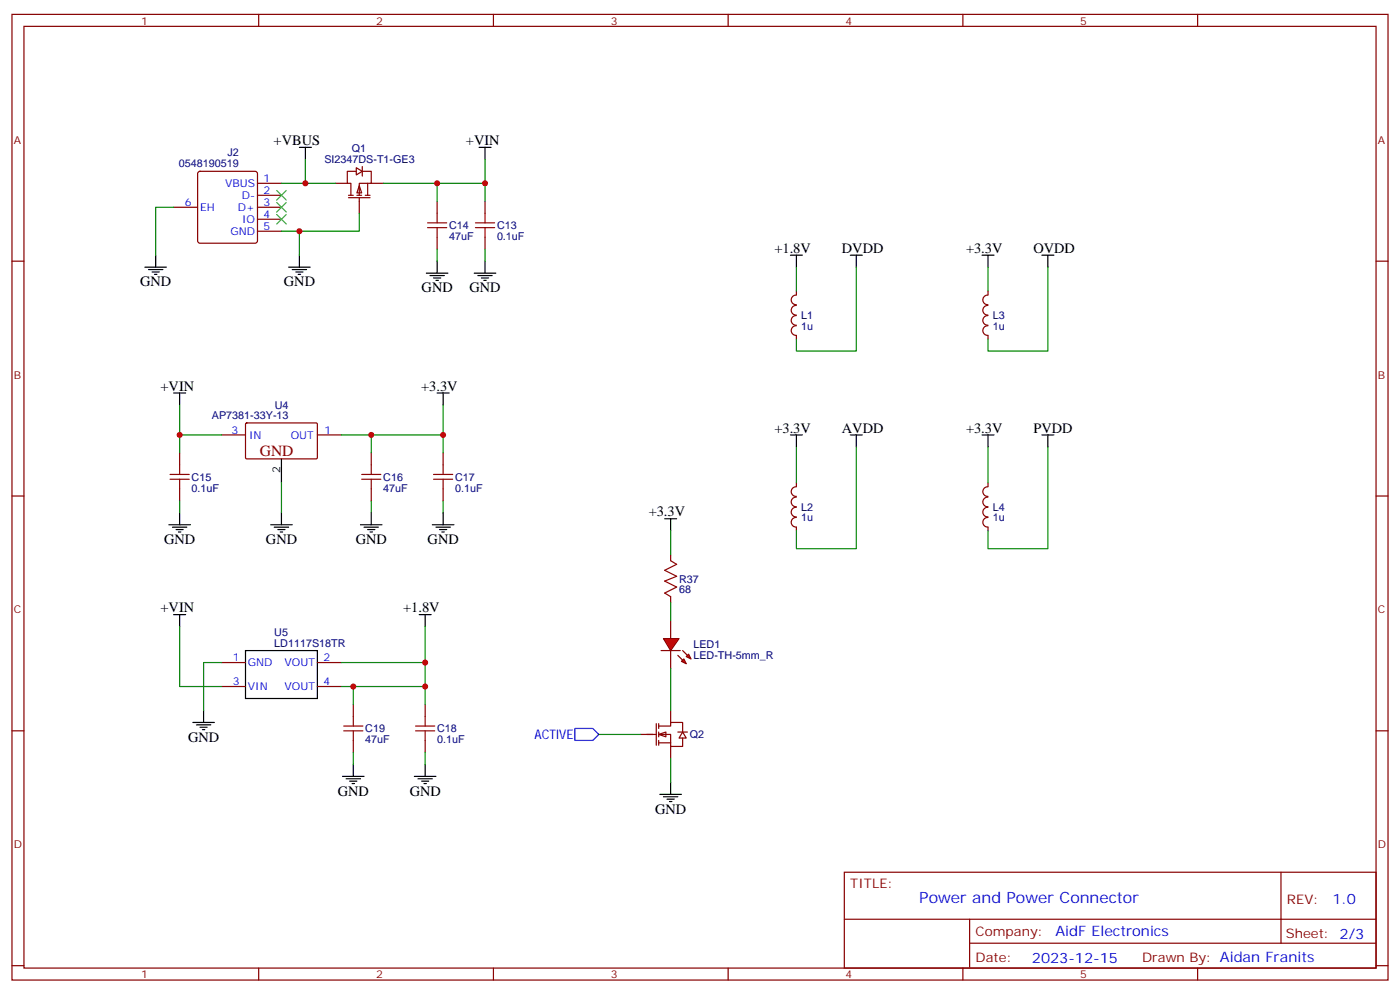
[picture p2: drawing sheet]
<svg xmlns="http://www.w3.org/2000/svg" width="412mm" height="292mm" viewBox="0 0 412 292" stroke-linecap="round" stroke-linejoin="round" font-family="sans-serif">
<g fill="none" stroke="#870000" stroke-width=".35">
<path d="M3.5 4.2h405.4v284.4h-405.4zM7.1 7.8h398.2v277.2h-398.2zM76.2 4.2v3.6M145.3 4.2v3.6M214.5 4.2v3.6M283.6 4.2v3.6M352.8 4.2v3.6M58.4 50.7l.5-.3h16.2l.5 .3 .2 .5v19.7l-.2 .5-.5 .2h-16.2l-.5-.2-.2-.5v-19.7zM75.8 54h7.1M75.8 57.5h7.1M98.8 54h3.5M102.7 57.5h1.4"/>
<path d="M102.7 58.2h6.3M105.1 50.4h-2.8v3.6h1.1v3.5M105.1 57.5h1.4M105.8 54.7l.7 2.1h-1.4zM105.8 58.2v4.6M106.9 50.4h2.5v3.6h-3.6v3.5M107.6 57.5h1.4M108.3 54v3.5M109.4 54h3.5M3.5 76.9h3.6M51.2 61h7M75.8 61h7.1"/>
<path d="M75.8 64.6h7.1M75.8 68.1h7.1M405.3 76.9h3.6M3.5 146h3.6M405.3 146h3.6M3.5 215.2h3.6M405.3 215.2h3.6M248.7 256.8h156.6v28.2h-156.6zM377.3 256.8v20.9M248.7 270.7h156.5M285.6 277.7h119.6M285.6 270.7v14.1"/>
<path d="M3.5 284.3h3.6M76.2 285v3.6M145.3 285v3.6M214.5 285v3.6M283.6 285v3.6M352.8 285v3.6M405.3 284.3h3.6"/>
</g>
<path d="M141.1 43.4h3.5M142.9 43.4v3.5M42.7 78.7h6.3M43.7 79.4h4.3M45.9 75.1v3.6M85 78.7h6.4M86.1 79.4h4.2M88.2 75.1v3.6M44.8 80.1h2.1M45.5 80.8h.7M87.1 80.1h2.2M87.8 80.8h.7" fill="none" stroke="#000" stroke-width=".35"/>
<path d="M51.2 61h-5.3v14.1M82.9 68.1h5.3v7" fill="none" stroke="#008700" stroke-width=".35"/>
<path d="M105 49.4l1.7 1-1.7 1.1z" fill="#fff" stroke="#870000" stroke-width=".35"/>
<g fill="none" stroke="#870000" stroke-width=".35">
<path d="M106.7 49v2.9M128.8 59.3v3.5M142.9 59.3v3.5M128.8 69.8v3.6M142.9 69.8v3.6M234.6 92.9a1.41 1.41 0 0 0-1.5 1.4 1.41 1.41 0 0 0 1.5 1.4M234.6 89.9a1.41 1.41 0 0 0-1.5 1.5 1.41 1.41 0 0 0 1.5 1.4M234.6 95.9a1.41 1.41 0 0 0-1.5 1.4 1.41 1.41 0 0 0 1.5 1.4M234.6 86.9a1.41 1.41 0 0 0-1.5 1.4 1.41 1.41 0 0 0 1.5 1.4M234.6 85.7v1.1M234.6 98.8v1M291 92.9a1.41 1.41 0 0 0-1.5 1.4 1.41 1.41 0 0 0 1.5 1.4"/>
<path d="M291 89.9a1.41 1.41 0 0 0-1.5 1.5 1.41 1.41 0 0 0 1.5 1.4M291 95.9a1.41 1.41 0 0 0-1.5 1.4 1.41 1.41 0 0 0 1.5 1.4v1.1M291 86.9a1.41 1.41 0 0 0-1.5 1.4 1.41 1.41 0 0 0 1.5 1.4M291 85.7v1.1M52.9 133.3v3.6M65.3 128.1h7M72.4 124.7l.3-.2 20.6 .1 .2 .3-.1 10-.3 .2h-20.6l-.2-.3zM93.5 128.1h7M109.4 133.3v3.6M130.5 133.3v3.6M52.9 143.9v3.6M109.4 143.9v3.6"/>
<path d="M130.5 143.9v3.6M234.6 149.4a1.41 1.41 0 0 0-1.5 1.4 1.41 1.41 0 0 0 1.5 1.4M234.6 146.4a1.41 1.41 0 0 0-1.5 1.4 1.41 1.41 0 0 0 1.5 1.4M234.6 152.4a1.41 1.41 0 0 0-1.5 1.4 1.41 1.41 0 0 0 1.5 1.4M234.6 143.3a1.41 1.41 0 0 0-1.5 1.5 1.41 1.41 0 0 0 1.5 1.4M234.6 142.2v1M234.6 155.2v1.1M291 149.4a1.41 1.41 0 0 0-1.5 1.4 1.41 1.41 0 0 0 1.5 1.4M291 146.4a1.41 1.41 0 0 0-1.5 1.4 1.41 1.41 0 0 0 1.5 1.4M291 152.4a1.41 1.41 0 0 0-1.5 1.4 1.41 1.41 0 0 0 1.5 1.4M291 143.3a1.41 1.41 0 0 0-1.5 1.5 1.41 1.41 0 0 0 1.5 1.4M291 142.2v1"/>
<path d="M291 155.2v1.1M65.3 195.1h7M93.5 195.1h7M65.3 202.1h7M93.5 202.1h7M104.1 207.4v3.6M104.1 218v3.5M125.2 207.4v3.6M125.2 218v3.5"/>
</g>
<g fill="none" stroke="#a10000" stroke-width=".35">
<path d="M125.9 67h5.7M125.9 65.6h5.7M128.8 62.8v2.8M128.8 67v2.8M140.1 67h5.6M140.1 65.6h5.6M142.9 62.8v2.8M142.9 67v2.8M50.1 139.7h5.6M52.9 136.9v2.8M106.5 139.7h5.7M109.4 136.9v2.8"/>
<path d="M127.7 139.7h5.6M130.5 136.9v2.8M50.1 141.1h5.6M52.9 141.1v2.8M106.5 141.1h5.7M109.4 141.1v2.8M127.7 141.1h5.6M130.5 141.1v2.8M101.2 215.2h5.7M101.2 213.8h5.7M104.1 211v2.8M104.1 215.2v2.8"/>
<path d="M122.4 215.2h5.7M122.4 213.8h5.7M125.2 211v2.8M125.2 215.2v2.8"/>
</g>
<g fill="none" stroke="#008700" stroke-width=".35">
<path d="M82.9 54h15.9M90 46.9v7.1M128.8 54v5.3M142.9 46.9v7.1h-30M142.9 54v5.3M105.8 62.8v5.3h-17.6M128.8 73.4v3.5M142.9 73.4v3.5M234.6 78.7v7M252.2 78.7v24.7h-17.6v-3.6M291 78.7v7M308.7 78.7v24.7h-17.7v-3.6"/>
<path d="M52.9 119.2v8.9h12.4M130.5 119.2v8.9h-30M52.9 128.1v5.2M109.4 128.1v5.2M130.5 128.1v5.2M234.6 131.6v10.6M252.2 131.6v30h-17.6v-5.3M291 131.6v10.6M308.7 131.6v30h-17.7v-5.3M52.9 147.5v3.5M82.9 142.2v8.8M109.4 147.5v3.5"/>
<path d="M130.5 147.5v3.5M52.9 184.5v17.6h12.4M65.3 195.1h-5.3v14.1M100.5 195.1h24.7v12.3M125.2 184.5v10.6M100.5 202.1h24.7M104.1 202.1v5.3M104.1 221.5v3.6M125.2 221.5v3.6"/>
</g>
<g fill="none" stroke="#000" stroke-width=".35">
<path d="M88.2 43.4h3.5M90 43.4v3.5M128.8 76.9v3.5M142.9 76.9v3.5M232.8 75.1h3.6M234.6 75.1v3.6M250.5 75.1h3.5M252.2 75.1v3.6M289.3 75.1h3.5M291 75.1v3.6M306.9 75.1h3.5M308.7 75.1v3.6"/>
<path d="M125.6 80.4h6.3M126.6 81.1h4.3M127.7 81.8h2.1M128.4 82.5h.7M139.7 80.4h6.3M140.8 81.1h4.2M141.8 81.8h2.1M142.5 82.5h.7M51.2 115.7h3.5M52.9 115.7v3.5M128.8 115.7h3.5M130.5 115.7v3.5"/>
<path d="M82.9 135.1v7.1M232.8 128.1h3.6M234.6 128.1v3.5M250.5 128.1h3.5M252.2 128.1v3.5M289.3 128.1h3.5M291 128.1v3.5M306.9 128.1h3.5M308.7 128.1v3.5M49.7 154.5h6.4M50.8 155.2h4.2M51.9 155.9h2.1"/>
<path d="M52.6 156.6h.7M52.9 151v3.5M79.7 154.5h6.4M80.8 155.2h4.2M81.8 155.9h2.2M82.5 156.6h.8M82.9 151v3.5M106.2 154.5h6.3M107.2 155.2h4.3M108.3 155.9h2.1M109 156.6h.7M109.4 151v3.5"/>
<path d="M127.4 154.5h6.3M128.4 155.2h4.2M129.5 155.9h2.1M130.2 156.6h.7M130.5 151v3.5M51.2 181h3.5M52.9 181v3.5M72.3 191.6h21.2v14.1h-21.2zM123.5 181h3.5M125.2 181v3.5M56.8 212.7h6.3M57.9 213.4h4.2"/>
<path d="M58.9 214.1h2.1M59.6 214.8h.7M60 209.2v3.5M100.9 228.6h6.3M102 229.3h4.2M103 230h2.1M103.7 230.7h.7M104.1 225.1v3.5M122.1 228.6h6.3M123.1 229.3h4.3M124.2 230h2.1M124.9 230.7h.7"/>
<path d="M125.2 225.1v3.5"/>
</g>
<path d="M81.5 56.1l2.8 2.8M81.5 59.6l2.8 2.8M84.3 56.1l-2.8 2.8M84.3 59.6l-2.8 2.8M81.5 63.1l2.8 2.9M84.3 63.1l-2.8 2.9" fill="none" stroke="#3c3" stroke-width=".35"/>
<g fill="#f00" stroke="#870000" stroke-width=".35">
<path d="M195.4 188h4.6l-2.4 3.6z"/>
<path d="M194.7 191.6h5.7z"/>
</g>
<g fill="#870000" stroke="#870000" stroke-width=".35">
<path d="M201.1 191.6l1.4 1.4z"/>
<path d="M199.7 193l1.4 1.4z"/>
</g>
<g fill="#f00" stroke="#870000" stroke-width=".35">
<path d="M202.1 193.3l.7-.7 .8 1.4z"/>
<path d="M200.7 194.7l.7-.7 .7 1.4z"/>
</g>
<path d="M197.6 163.3v1.8M197.6 175.7v1.7M197.6 182.7v5.3M197.6 191.6v5.2" fill="none" stroke="#870000" stroke-width=".35"/>
<path d="M195.8 152.8h3.5M197.6 152.8v3.5" fill="none" stroke="#000" stroke-width=".35"/>
<path d="M197.6 165.1l1.7 1.1-3.5 1.7 3.5 1.8-3.5 1.4 3.5 1.8-3.5 1.7 1.8 1.1" fill="none" stroke="#a10000" stroke-width=".35"/>
<path d="M197.6 156.3v7M197.6 177.4v5.3" fill="none" stroke="#008700" stroke-width=".35"/>
<g fill="#fff" stroke="#870000" stroke-width=".35">
<path d="M194 216.3l2.1-.8v1.5z"/>
<path d="M201.1 215.5l1 1.8h-2.1z"/>
</g>
<path d="M188.7 216.3h4.6M193.3 213.1v6.3M194 213.8h3.6v-1.1h3.5v2.8M194 216.3h3.6v3.5h3.5v-2.5M194 218.7h3.6M194 213.1v1.4M194 215.5v1.5M194 218v1.4M197.6 209.2v3.5M197.6 219.8v3.5M199.7 215.5h2.8" fill="none" stroke="#870000" stroke-width=".35"/>
<path d="M197.6 196.8v12.4M176.4 216.3h12.3M197.6 223.3v7.1" fill="none" stroke="#008700" stroke-width=".35"/>
<path d="M194.4 233.9h6.3M195.4 234.6h4.3M196.5 235.3h2.1M197.2 236h.7M197.6 230.4v3.5" fill="none" stroke="#000" stroke-width=".35"/>
<path d="M169.3 214.5h5.3l1.8 1.8-1.8 1.7h-5.3z" fill="none" stroke="#00f" stroke-width=".35"/>
<g fill="#c00">
<circle cx="142.9" cy="54" r=".88"/>
<circle cx="128.8" cy="54" r=".88"/>
<circle cx="90" cy="54" r=".88"/>
<circle cx="88.2" cy="68.1" r=".88"/>
<circle cx="52.9" cy="128.1" r=".88"/>
<circle cx="109.4" cy="128.1" r=".88"/>
<circle cx="130.5" cy="128.1" r=".88"/>
<circle cx="125.2" cy="202.1" r=".88"/>
<circle cx="104.1" cy="202.1" r=".88"/>
<circle cx="125.2" cy="195.1" r=".88"/>
</g>
<text font-size="4.6" fill="#800" x="76.5" y="134.4">GND</text>
<g font-size="4.6" fill="#00f">
<text x="270.8" y="265.8">Pow</text>
<text x="280.1" y="265.8">er and Pow</text>
<text x="305.8" y="265.8">er Connector</text>
</g>
<g font-size="4.2">
<text x="80.6" y="42.7">+VBUS</text>
<text x="137.2" y="42.7">+VIN</text>
<text x="228.1" y="74.4">+1.8V</text>
<text x="248" y="74.4">DVDD</text>
<text x="284.6" y="74.4">+3.3V</text>
<text x="304.4" y="74.4">OVDD</text>
<text x="41.3" y="84.3">GND</text>
<text x="83.6" y="84.3">GND</text>
<text x="124.2" y="86.1">GND</text>
<text x="138.3" y="86.1">GND</text>
<text x="47.3" y="115">+VIN</text>
<text x="124.1" y="115">+3.3V</text>
<text x="228.1" y="127.4">+3.3V</text>
<text x="248" y="127.4">AVDD</text>
<text x="284.6" y="127.4">+3.3V</text>
<text x="304.4" y="127.4">PVDD</text>
<text x="191.1" y="152">+3.3V</text>
<text x="48.4" y="160.2">GND</text>
<text x="78.3" y="160.2">GND</text>
<text x="104.8" y="160.2">GND</text>
<text x="126" y="160.2">GND</text>
<text x="47.3" y="180.3">+VIN</text>
<text x="118.8" y="180.3">+1.8V</text>
<text x="55.4" y="218.4">GND</text>
<text x="99.5" y="234.2">GND</text>
<text x="120.7" y="234.2">GND</text>
<text x="193" y="239.5">GND</text>
</g>
<g font-size="4.2" fill="#00f">
<text x="392.5" y="266.1">1.0</text>
<text x="310.9" y="275.6">AidF Electronics</text>
<text x="304" y="283.4">2023-12-15</text>
</g>
<text font-size="3.9" fill="#00f" x="157.5" y="217.6">ACTIVE</text>
<g font-size="3.9" fill="#800">
<text x="250.5" y="261.4">TITLE:</text>
<text x="379.1" y="266.1">REV:</text>
<text x="287.4" y="275.6">Company:</text>
<text x="378.7" y="276.2">Sheet: 2/3</text>
<text x="287.4" y="283.3">Date:</text>
<text x="336.4" y="283.4">Draw</text>
<text x="346.6" y="283.4">n By: Aidan Franits</text>
</g>
<g font-size="3.2" fill="#800">
<text x="41.6" y="7.2">1</text>
<text x="110.8" y="7.2">2</text>
<text x="179.9" y="7.2">3</text>
<text x="249.1" y="7.2">4</text>
<text x="318.2" y="7.2">5</text>
<text x="4.1" y="42.3">A</text>
<text x="405.9" y="42.3">A</text>
<text x="4.1" y="111.5">B</text>
<text x="405.9" y="111.5">B</text>
<text x="4.1" y="180.6">C</text>
<text x="405.9" y="180.6">C</text>
<text x="4.1" y="249.8">D</text>
<text x="405.9" y="249.8">D</text>
<text x="41.6" y="288">1</text>
<text x="110.8" y="288">2</text>
<text x="179.9" y="288">3</text>
<text x="249.1" y="288">4</text>
<text x="318.2" y="288">5</text>
</g>
<g font-size="3.2" fill="#000080">
<text x="67" y="46">J2</text>
<text x="103.6" y="44.8">Q1</text>
<text x="52.7" y="49.3">0548190519</text>
<text x="95.5" y="48.1">SI2347DS-T1-GE3</text>
<text x="132.3" y="70.7">47uF</text>
<text x="132.3" y="67.5">C14</text>
<text x="146.4" y="70.7">0.1uF</text>
<text x="146.4" y="67.5">C13</text>
<text x="236" y="93.9">L1</text>
<text x="292.5" y="93.9">L3</text>
<text x="236" y="97.1">1u</text>
<text x="292.5" y="97.1">1u</text>
<text x="62.4" y="123.5">AP7381-33Y-13</text>
<text x="80.9" y="120.3">U4</text>
<text x="56.4" y="141.5">C15</text>
<text x="112.9" y="141.5">C16</text>
<text x="134.1" y="141.5">C17</text>
<text x="56.4" y="144.8">0.1uF</text>
<text x="112.9" y="144.8">47uF</text>
<text x="134.1" y="144.8">0.1uF</text>
<text x="236" y="153.5">1u</text>
<text x="236" y="150.4">L2</text>
<text x="292.5" y="153.5">1u</text>
<text x="292.5" y="150.4">L4</text>
<text x="200" y="171.5">R37</text>
<text x="200" y="174.7">68</text>
<text x="80.8" y="190.5">LD1117S18TR</text>
<text x="80.8" y="187.3">U5</text>
<text x="204.3" y="190.9">LED1</text>
<text x="204.3" y="194.2">LED-TH-5mm_R</text>
<text x="107.6" y="215.6">C19</text>
<text x="128.8" y="215.6">C18</text>
<text x="107.6" y="218.8">47uF</text>
<text x="128.8" y="218.8">0.1uF</text>
<text x="203.2" y="217.4">Q2</text>
</g>
<g font-size="3.2" fill="#00f">
<text x="77.6" y="53.6">1</text>
<text x="66.3" y="55">VBUS</text>
<text x="71.3" y="58.6">D-</text>
<text x="77.6" y="57.1">2</text>
<text x="54.4" y="60.7">6</text>
<text x="58.9" y="62.1">EH</text>
<text x="70.1" y="62.1">D+</text>
<text x="71.3" y="65.6">IO</text>
<text x="77.6" y="60.7">3</text>
<text x="77.6" y="64.2">4</text>
<text x="67.9" y="69.1">GND</text>
<text x="77.6" y="67.7">5</text>
<text x="68.2" y="127.7">3</text>
<text x="73.4" y="129.1">IN</text>
<text x="85.7" y="129.1">OUT</text>
<text x="95.6" y="127.7">1</text>
<text x="68.5" y="194.7">1</text>
<text x="73" y="196.1">GND</text>
<text x="83.8" y="196.1">VOUT</text>
<text x="95.2" y="194.7">2</text>
<text x="68.5" y="201.8">3</text>
<text x="73" y="203.2">VIN</text>
<text x="83.8" y="203.2">VOUT</text>
<text x="95.2" y="201.8">4</text>
</g>
<text font-size="3.2" x="82.5" y="139.2" transform="rotate(-90 82.5 139.2)">2</text>
</svg>
